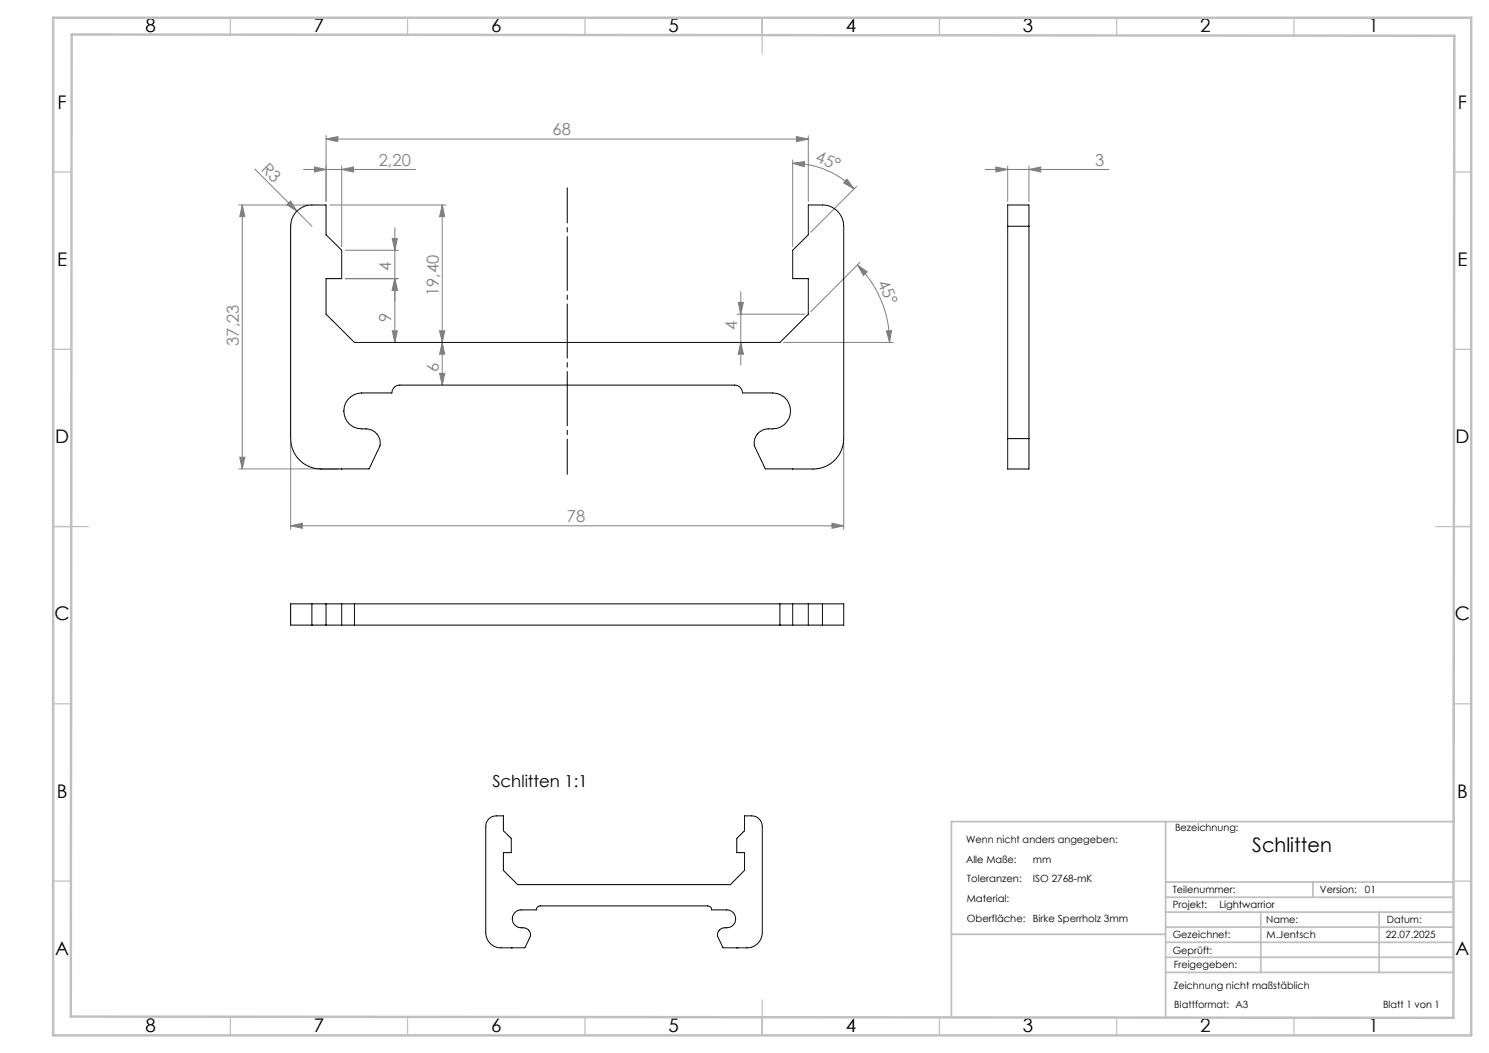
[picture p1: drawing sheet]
<svg xmlns="http://www.w3.org/2000/svg" width="420mm" height="297mm" viewBox="0 0 420 297" stroke-linecap="round" stroke-linejoin="round" font-family="sans-serif">
<g fill="none" stroke="#808080" stroke-width=".28">
<path d="M92 39.2l3.3-.7v1.5zM92 38.2v18.6M92 39.2h136M224.7 38.5l3.3 .7-3.3 .8zM228 38.2v18.6M67.3 57.8h19.7M68.3 57.8l.8 3.3h-1.5zM68.3 57.8v74.5M71.9 47.7l11.8 11.8M80.9 57.7l1-1 1.8 2.8zM83.7 59.5l4.3 4.3M85.6 47.8h31.6"/>
<path d="M88.7 47.1l3.3 .7-3.3 .7zM93 57.8h32.7M96.4 47.8l3.3-.7v1.4zM96.4 46.8v22.8M124.7 57.8l.7 3.3h-1.4zM124.7 57.8v50.8M223.6 45.1v24.5M223.6 46.1l3.3-.5-.1 1.4zM223.6 46.1a24.3 24.3 0 0 1 17.3 7.2M238.9 50.5l2 2.8-2.9-1.7zM241.6 52.6l-12.9 12.9M277.9 47.8h34.9"/>
<path d="M280.9 47.1l3.3 .7-3.3 .7zM284.2 46.8v10M290.2 47.8l3.3-.7v1.4zM290.2 46.8v10M97.4 78.6h15M97.4 70.6h15M110.6 67.3h1.5l-.7 3.3zM111.4 78.6l.7 3.3h-1.5zM111.4 64.2v32.4M241.9 74.7l2.7 2-1.1 1zM241.9 74.7a31.1 31.1 0 0 1 9 21.9M242.6 74l-13.9 13.9"/>
<path d="M110.6 93.3h1.5l-.7 3.3zM124 93.3h1.4l-.7 3.3zM124.7 96.6l.7 3.3h-1.4zM208 88.6h19M208.2 85.3h1.5l-.7 3.3zM209 96.6l.7 3.3h-1.5zM209 82.3v20.6M221 96.6h30.9M250 93.3h1.5l-.6 3.3zM124 105.3h1.4l-.7 3.3zM67.3 132.3h28.1M67.6 129h1.5l-.8 3.3z"/>
<path d="M82 124.7v24.6M238 124.7v24.6M82 148.3l3.3-.7v1.4zM82 148.3h156M234.7 147.6l3.3 .7-3.3 .7z"/>
</g>
<path d="M160 133.8v-80.8" fill="none" stroke="#000" stroke-width=".28" stroke-dasharray="15.2 1.3 1.3 1.3" stroke-dashoffset="5.3"/>
<g fill="none" stroke="#c0c0c0" stroke-width=".35">
<path d="M65 5v5M115 5v5M165 5v5M215 5v10M265 5v5M315 5v5M365 5v5M15 48.5h5M410 48.5h5M15 98.5h5M410 98.5h5M15 148.5h10"/>
<path d="M405 148.5h10M15 198.5h5M410 198.5h5M15 248.5h5M410 248.5h5M65 287v5M115 287v5M165 287v5M215 282v10M265 287v5M315 287v5M365 287v5"/>
</g>
<g fill="none" stroke="#c0c0c0" stroke-width=".5">
<path d="M328.8 231.7v55.3M410 231.7h-141.6v55.3M328.8 248.8h81.2M328.8 257.3h81.2M328.8 253.1h81.2M355.6 257.3v17M370.3 248.8v4.3M389 257.3v17M268.4 263.5h60.4M328.8 265.8h81.2M328.8 261.5h81.2M328.8 274.3h81.2"/>
<path d="M328.8 270h81.2"/>
</g>
<path d="M15 5h400v287h-400zM20.2 9.7l390 .4-.2 277-390-.4z" fill="none" stroke="#c0c0c0" stroke-width=".7"/>
<g fill="#808080">
<path d="M80.9 57.7l1-1 1.8 2.8z"/>
<path d="M250 93.3h1.5l-.6 3.3zM241.9 74.7l2.7 2-1.1 1z"/>
<path d="M238.9 50.5l2 2.8-2.9-1.7zM223.6 46.1l3.3-.5-.1 1.4z"/>
<path d="M92 39.2l3.3-.7v1.5zM224.7 38.5l3.3 .7-3.3 .8zM82 148.3l3.3-.7v1.4zM234.7 147.6l3.3 .7-3.3 .7z"/>
<path d="M96.4 47.8l3.3-.7v1.4zM88.7 47.1l3.3 .7-3.3 .7z"/>
<path d="M124 93.3h1.4l-.7 3.3zM124.7 57.8l.7 3.3h-1.4zM110.6 93.3h1.5l-.7 3.3zM111.4 78.6l.7 3.3h-1.5zM209 96.6l.7 3.3h-1.5zM208.2 85.3h1.5l-.7 3.3z"/>
<path d="M67.6 129h1.5l-.8 3.3zM68.3 57.8l.8 3.3h-1.5z"/>
<path d="M110.6 67.3h1.5l-.7 3.3zM111.4 78.6l.7 3.3h-1.5zM124.7 96.6l.7 3.3h-1.4zM124 105.3h1.4l-.7 3.3z"/>
<path d="M280.9 47.1l3.3 .7-3.3 .7zM290.2 47.8l3.3-.7v1.4z"/>
</g>
<g fill="none" stroke="#000" stroke-width=".28">
<path d="M83.4 59.9a6 6 0 0 1 4.6-2.1h4v8.4l4.4 4.4v8h-4.4v10l8 8h120l8-8v-10h-4.4v-8l4.4-4.4v-8.4a11.7 11.7 0 0 1 6.5 .5 6 6 0 0 1 3.5 5.5v59.9a8.6 8.6 0 0 1-8.6 8.6h-13.5l-3.1-6.6a4.2 4.2 0 0 1 5.2-4.7 5.1 5.1 0 0 0 5-5.1 5.1 5.1 0 0 0-5-5.1h-8.6a2.25 2.25 0 0 0-2.2-2.2h-94.4a2.18 2.18 0 0 0-2.3 2.2h-8.5a5.1 5.1 0 0 0-5 5.8 5.1 5.1 0 0 0 6.3 4.4 4 4 0 0 1 3.9 4.7l-3.1 6.6h-13.5a8.6 8.6 0 0 1-8.6-8.6v-59.9a6.2 6.2 0 0 1 1.4-3.9zM284.2 63.8v-6h6v6M284.2 63.8h6M284.2 63.8v59.9M290.2 63.8v59.9M284.2 123.7v8.6h6v-8.6M284.2 123.7h6M88 170.3h-6v6h6M88 176.3h144M88 170.3h144M88 170.3v6M92 170.3v6"/>
<path d="M96.4 170.3v6M100 170.3v6M220 170.3v6M223.6 170.3v6M228 170.3v6M232 170.3h6v6h-6M232 170.3v6M137.7 231.1l1.5-.9 2.8-.1v4.2l2.2 2.2v4h-2.2v5l4 4h60l4-4v-5h-2.2v-4l2.2-2.2v-4.2h2a2.99 2.99 0 0 1 3 3v30a4.3 4.3 0 0 1-4.3 4.2h-6.8l-1.5-3.2a2.11 2.11 0 0 1 2.6-2.4 2.52 2.52 0 0 0 2.5-2.5 2.52 2.52 0 0 0-2.5-2.6h-4.3a1.09 1.09 0 0 0-1.1-1.1h-47.2a1.09 1.09 0 0 0-1.1 1.1h-4.3a2.56 2.56 0 0 0-2.5 2.9 2.56 2.56 0 0 0 3.1 2.2 2.02 2.02 0 0 1 2 2.4l-1.5 3.2h-6.8a4.3 4.3 0 0 1-4.3-4.2v-30l.3-1.3zM144.2 267.3h.1M207.8 267.3h.1"/>
</g>
<text font-size="5.6" x="353.2" y="240.3">Schlitten</text>
<g font-size="5.3">
<text x="41" y="9">8</text>
<text x="88.5" y="9">7</text>
<text x="138.5" y="9">6</text>
<text x="188.5" y="9">5</text>
<text x="238.5" y="9">4</text>
<text x="288.5" y="9">3</text>
<text x="338.5" y="9">2</text>
<text x="386" y="9">1</text>
<text x="16.2" y="30.8">F</text>
<text x="411.2" y="30.8">F</text>
<text x="16.1" y="75">E</text>
<text x="411.1" y="75">E</text>
<text x="15.5" y="125">D</text>
<text x="410.5" y="125">D</text>
<text x="15.4" y="175">C</text>
<text x="410.4" y="175">C</text>
<text x="16" y="225">B</text>
<text x="411" y="225">B</text>
<text x="15.5" y="269.3">A</text>
<text x="410.5" y="269.3">A</text>
<text x="41" y="291">8</text>
<text x="88.5" y="291">7</text>
<text x="138.5" y="291">6</text>
<text x="188.5" y="291">5</text>
<text x="238.5" y="291">4</text>
<text x="288.5" y="291">3</text>
<text x="338.5" y="291">2</text>
<text x="386" y="291">1</text>
</g>
<g font-size="4.7" fill="#808080">
<text x="155.9" y="38.2">68</text>
<text x="73.5" y="47.9" transform="rotate(45 73.5 47.9)">R3</text>
<text x="106.8" y="46.8">2,20</text>
<text x="229.7" y="45.5" transform="rotate(22 229.7 45.5)">45°</text>
<text x="309" y="46.8">3</text>
<text x="110.4" y="76.4" transform="rotate(-90 110.4 76.4)">4</text>
<text x="123.7" y="83.5" transform="rotate(-90 123.7 83.5)">19,40</text>
<text x="247.4" y="79.8" transform="rotate(65 247.4 79.8)">45°</text>
<text x="110.4" y="90.9" transform="rotate(-90 110.4 90.9)">9</text>
<text x="208" y="93" transform="rotate(-90 208 93)">4</text>
<text x="67.3" y="97.5" transform="rotate(-90 67.3 97.5)">37,23</text>
<text x="123.7" y="104.9" transform="rotate(-90 123.7 104.9)">6</text>
<text x="159.9" y="147.3">78</text>
</g>
<text font-size="4.7" x="138.9" y="221.9">Schlitten 1:1</text>
<g font-size="2.8">
<text x="272.5" y="237.8">Wenn nicht anders angegeben:</text>
<text x="331.4" y="234.5">Bezeichnung:</text>
<text x="272.5" y="243.4">Alle Maße:</text>
<text x="291.4" y="243.4">mm</text>
<text x="272.7" y="248.9">Toleranzen:</text>
<text x="291.4" y="248.9">ISO 2768-mK</text>
<text x="330.8" y="251.9">Teilenummer:</text>
<text x="372.3" y="252">Version:</text>
<text x="385" y="252">01</text>
<text x="272.7" y="254.3">Material:</text>
<text x="330.8" y="256">Projekt:</text>
<text x="344" y="256">Lightwarrior</text>
<text x="272.7" y="260">Oberfläche:</text>
<text x="291.3" y="260">Birke Sperrholz 3mm</text>
<text x="357.2" y="260.4">Name:</text>
<text x="391.2" y="260.4">Datum:</text>
<text x="330.8" y="264.6">Gezeichnet:</text>
<text x="330.8" y="268.9">Geprüft:</text>
<text x="357.3" y="264.6">M.Jentsch</text>
<text x="390.9" y="264.6">22.07.2025</text>
<text x="331.1" y="273.1">Freigegeben:</text>
<text x="331.1" y="279.1">Zeichnung nicht maßstäblich</text>
<text x="331.2" y="284.2">Blattformat: A3</text>
<text x="390.1" y="284.2">Blatt 1 von 1</text>
</g>
</svg>
